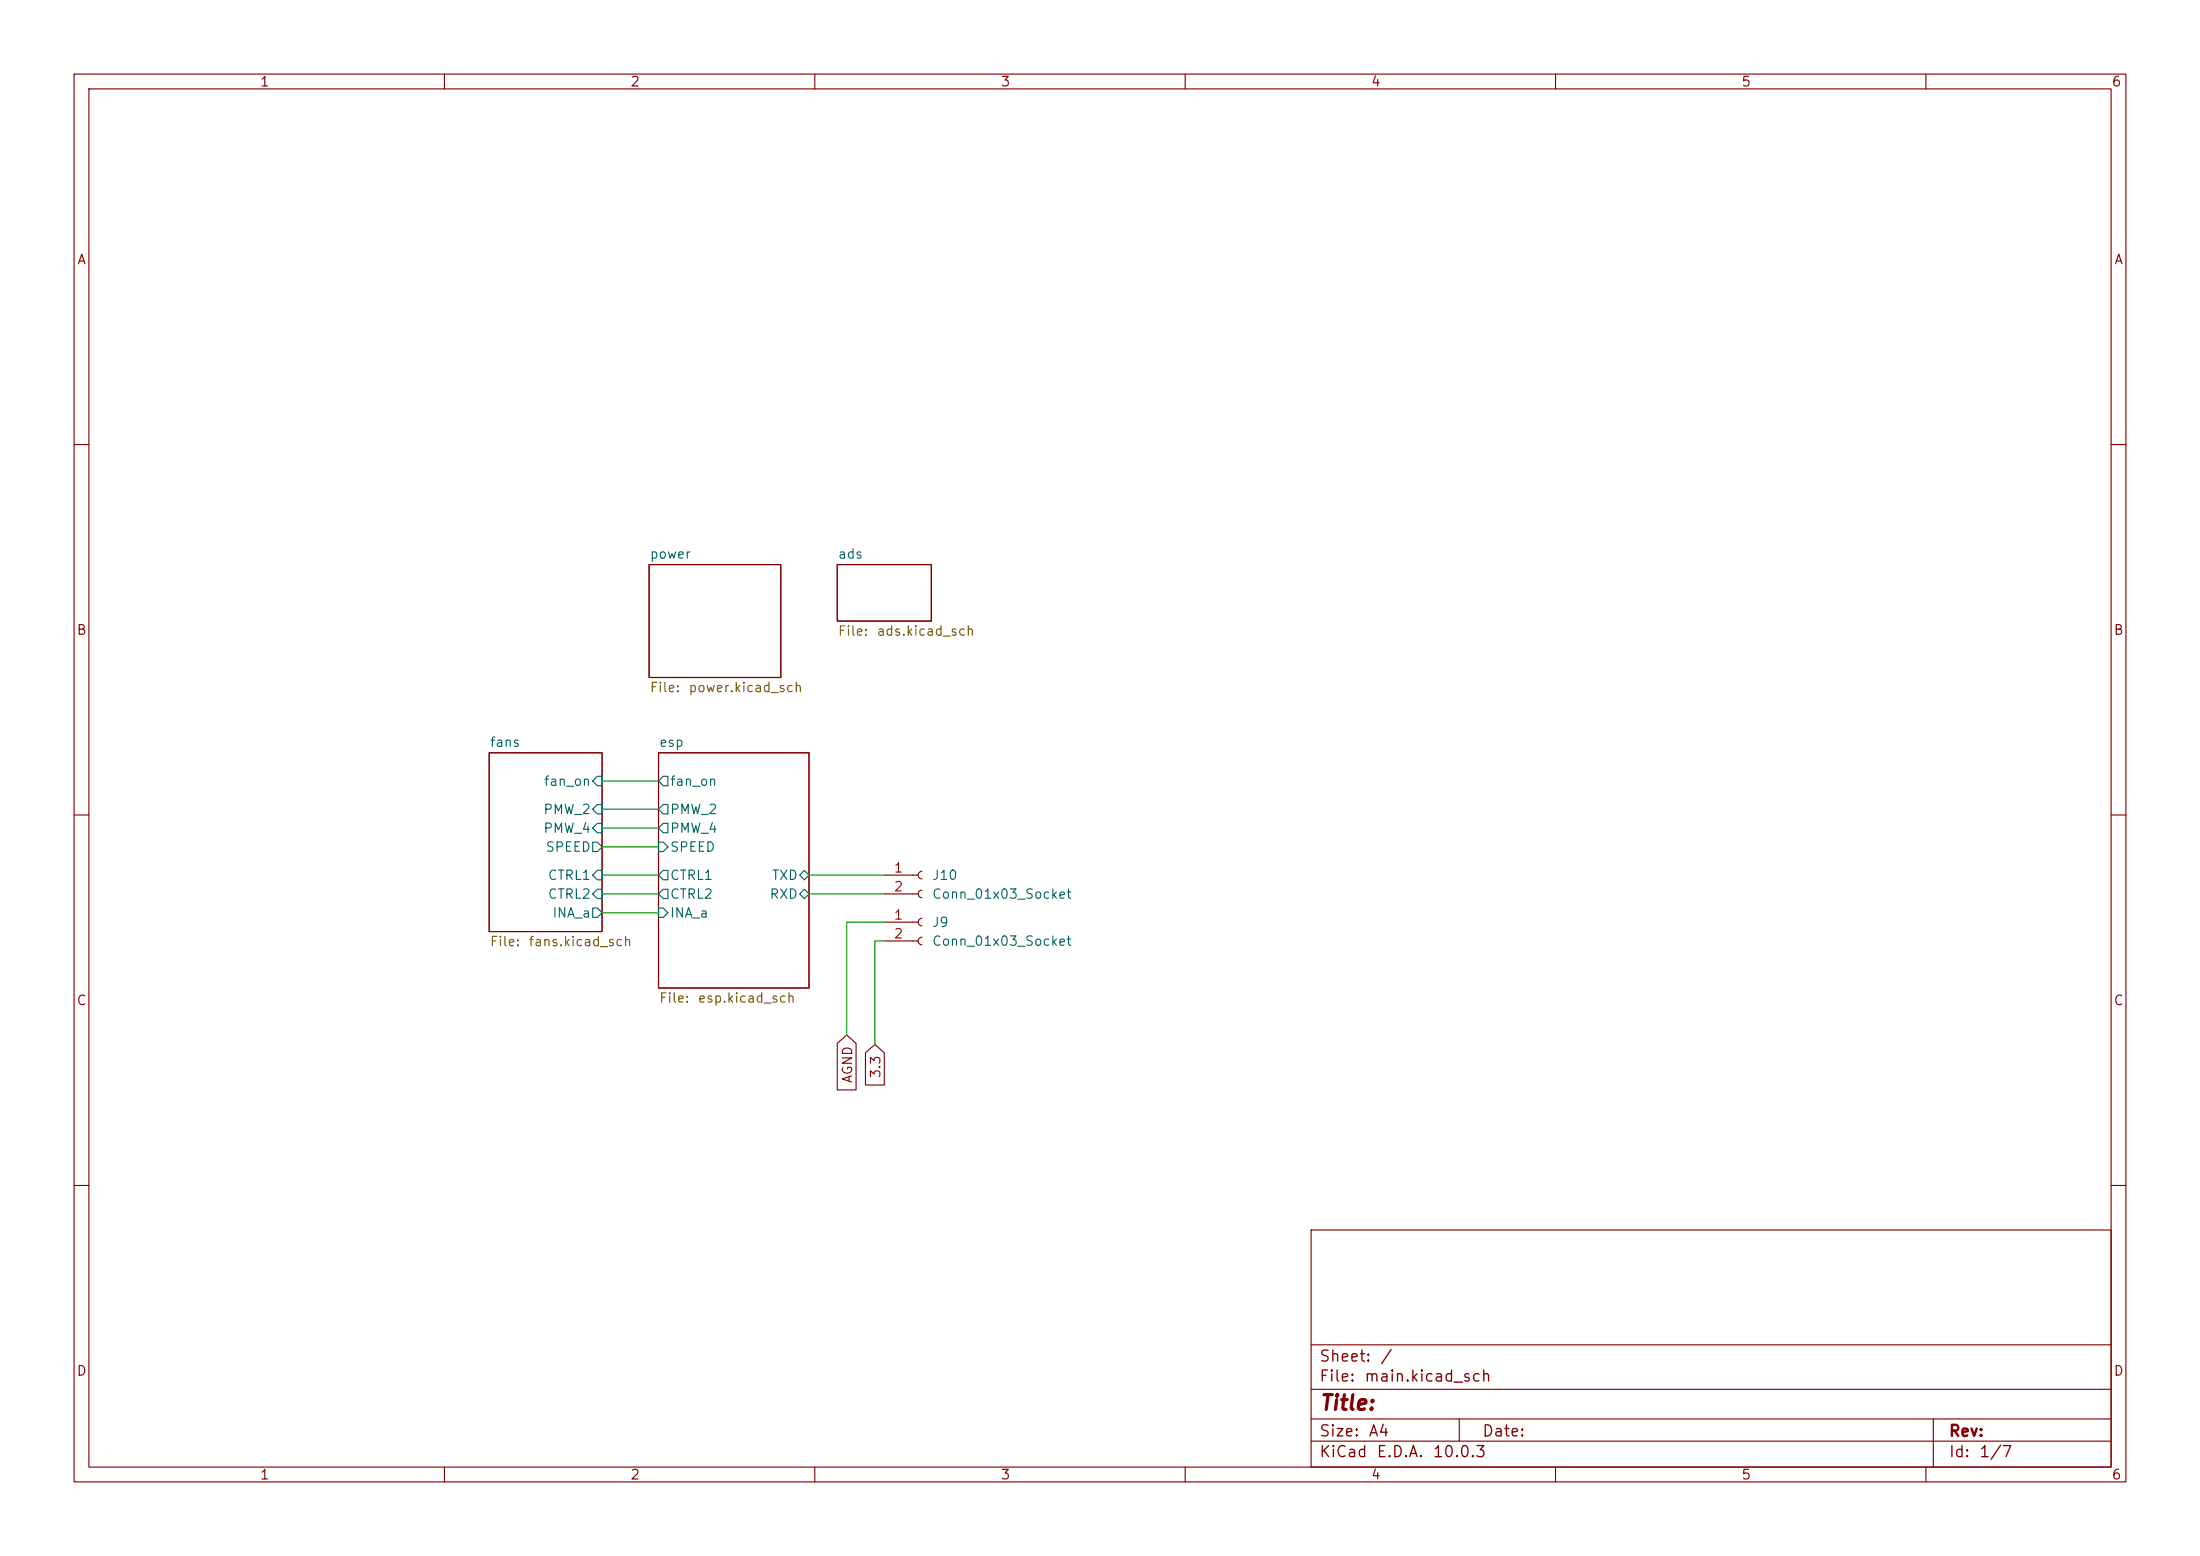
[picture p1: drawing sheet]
(kicad_sch
 (version 20260306)
 (generator "eeschema")
 (generator_version "10.0")
 (paper "A4")
 (lib_symbols
  (symbol "Connector:Conn_01x02_Socket"
   (pin_names
    (offset 1.016) (hide yes)) (exclude_from_sim no) (in_bom yes) (on_board yes)
   (in_pos_files yes)
   (duplicate_pin_numbers_are_jumpers no)
   (property "Reference" "J" (at 0 2.54 0) (show_name no) (do_not_autoplace no) (effects (font (size 1.27 1.27))))
   (property "Value" "Conn_01x02_Socket" (at 0 -5.08 0) (show_name no) (do_not_autoplace no) (effects (font (size 1.27 1.27))))
   (property "Footprint" "" (at 0 0 0) (show_name no) (do_not_autoplace no) (hide yes) (effects (font (size 1.27 1.27))))
   (property "Datasheet" "" (at 0 0 0) (show_name no) (do_not_autoplace no) (hide yes) (effects (font (size 1.27 1.27))))
   (property "Description" "Generic connector, single row, 01x02, script generated" (at 0 0 0) (show_name no) (do_not_autoplace no) (hide yes) (effects (font (size 1.27 1.27))))
   (property "ki_locked" "" (at 0 0 0) (show_name no) (do_not_autoplace no) (effects (font (size 1.27 1.27))))
   (symbol "Conn_01x02_Socket_1_1"
    (polyline (pts (xy -1.27 0) (xy -0.508 0)) (stroke (width 0.1524) (type default)) (fill (type none)))
    (polyline (pts (xy -1.27 -2.54) (xy -0.508 -2.54)) (stroke (width 0.1524) (type default)) (fill (type none)))
    (arc (start 0 -0.508) (mid -0.5058 0) (end 0 0.508) (stroke (width 0.1524) (type default)) (fill (type none)))
    (arc (start 0 -3.048) (mid -0.5058 -2.54) (end 0 -2.032) (stroke (width 0.1524) (type default)) (fill (type none)))
    (pin passive line (at -5.08 0 0) (length 3.81) (name "Pin_1" (effects (font (size 1.27 1.27)))) (number "1" (effects (font (size 1.27 1.27)))))
    (pin passive line (at -5.08 -2.54 0) (length 3.81) (name "Pin_2" (effects (font (size 1.27 1.27)))) (number "2" (effects (font (size 1.27 1.27))))))
   (embedded_fonts no)))
 (wire
  (pts (xy 118.11 140.97) (xy 118.11 127))
  (stroke (width 0) (type default)))
 (wire
  (pts (xy 81.28 120.65) (xy 88.9 120.65))
  (stroke (width 0) (type default)))
 (wire
  (pts (xy 88.9 105.41) (xy 81.28 105.41))
  (stroke (width 0) (type default)))
 (wire
  (pts (xy 114.3 124.46) (xy 119.38 124.46))
  (stroke (width 0) (type default)))
 (wire
  (pts (xy 81.28 111.76) (xy 88.9 111.76))
  (stroke (width 0) (type default)))
 (wire
  (pts (xy 118.11 127) (xy 119.38 127))
  (stroke (width 0) (type default)))
 (wire
  (pts (xy 109.22 118.11) (xy 119.38 118.11))
  (stroke (width 0) (type default)))
 (wire
  (pts (xy 81.28 109.22) (xy 88.9 109.22))
  (stroke (width 0) (type default)))
 (wire
  (pts (xy 114.3 139.7) (xy 114.3 124.46))
  (stroke (width 0) (type default)))
 (wire
  (pts (xy 81.28 123.19) (xy 88.9 123.19))
  (stroke (width 0) (type default)))
 (wire
  (pts (xy 81.28 114.3) (xy 88.9 114.3))
  (stroke (width 0) (type default)))
 (wire
  (pts (xy 81.28 118.11) (xy 88.9 118.11))
  (stroke (width 0) (type default)))
 (wire
  (pts (xy 109.22 120.65) (xy 119.38 120.65))
  (stroke (width 0) (type default)))
 (global_label "3.3"
  (shape input)
  (at 118.11 140.97 270)
  (fields_autoplaced yes)
  (effects (font (size 1.27 1.27)) (justify right))
  (property "Intersheetrefs" "${INTERSHEET_REFS}" (at 118.11 146.979 90) (hide yes) (show_name no) (do_not_autoplace no) (effects (font (size 1.27 1.27)) (justify right))))
 (global_label "AGND"
  (shape input)
  (at 114.3 139.7 270)
  (fields_autoplaced yes)
  (effects (font (size 1.27 1.27)) (justify right))
  (property "Intersheetrefs" "${INTERSHEET_REFS}" (at 114.3 147.6443 90) (hide yes) (show_name no) (do_not_autoplace no) (effects (font (size 1.27 1.27)) (justify right))))
 (symbol
  (lib_id "Connector:Conn_01x02_Socket")
  (at 124.46 124.46 0)
  (unit 1)
  (body_style 1)
  (exclude_from_sim no)
  (in_bom yes)
  (on_board yes)
  (in_pos_files yes)
  (dnp no)
  (fields_autoplaced yes)
  (property "Reference" "J9" (at 125.73 124.4599 0) (show_name no) (do_not_autoplace no) (effects (font (size 1.27 1.27)) (justify left)))
  (property "Value" "Conn_01x03_Socket" (at 125.73 126.9999 0) (show_name no) (do_not_autoplace no) (effects (font (size 1.27 1.27)) (justify left)))
  (property "Footprint" "Connector_PinHeader_2.54mm:PinHeader_1x02_P2.54mm_Vertical" (at 124.46 124.46 0) (hide yes) (show_name no) (do_not_autoplace no) (effects (font (size 1.27 1.27))))
  (property "Datasheet" "" (at 124.46 124.46 0) (hide yes) (show_name no) (do_not_autoplace no) (effects (font (size 1.27 1.27))))
  (property "Description" "Generic connector, single row, 01x02, script generated" (at 124.46 124.46 0) (hide yes) (show_name no) (do_not_autoplace no) (effects (font (size 1.27 1.27))))
  (pin "1")
  (pin "2"))
 (symbol
  (lib_id "Connector:Conn_01x02_Socket")
  (at 124.46 118.11 0)
  (unit 1)
  (body_style 1)
  (exclude_from_sim no)
  (in_bom yes)
  (on_board yes)
  (in_pos_files yes)
  (dnp no)
  (fields_autoplaced yes)
  (property "Reference" "J10" (at 125.73 118.1099 0) (show_name no) (do_not_autoplace no) (effects (font (size 1.27 1.27)) (justify left)))
  (property "Value" "Conn_01x03_Socket" (at 125.73 120.6499 0) (show_name no) (do_not_autoplace no) (effects (font (size 1.27 1.27)) (justify left)))
  (property "Footprint" "Connector_PinHeader_2.54mm:PinHeader_1x02_P2.54mm_Vertical" (at 124.46 118.11 0) (hide yes) (show_name no) (do_not_autoplace no) (effects (font (size 1.27 1.27))))
  (property "Datasheet" "" (at 124.46 118.11 0) (hide yes) (show_name no) (do_not_autoplace no) (effects (font (size 1.27 1.27))))
  (property "Description" "Generic connector, single row, 01x02, script generated" (at 124.46 118.11 0) (hide yes) (show_name no) (do_not_autoplace no) (effects (font (size 1.27 1.27))))
  (pin "1")
  (pin "2"))
 (sheet
  (at 88.9 101.6)
  (size 20.32 31.75)
  (exclude_from_sim no)
  (in_bom yes)
  (on_board yes)
  (dnp no)
  (fields_autoplaced yes)
  (stroke (width 0.1524) (type solid))
  (fill (color 0 0 0 0))
  (property "Sheetname" "esp" (at 88.9 100.8884 0) (show_name no) (do_not_autoplace no) (effects (font (size 1.27 1.27)) (justify left bottom)))
  (property "Sheetfile" "esp.kicad_sch" (at 88.9 133.9346 0) (show_name no) (do_not_autoplace no) (effects (font (size 1.27 1.27)) (justify left top)))
  (pin "PMW_2" output (at 88.9 109.22 180) (effects (font (size 1.27 1.27)) (justify left)))
  (pin "RXD" bidirectional (at 109.22 120.65 0) (effects (font (size 1.27 1.27)) (justify right)))
  (pin "PMW_4" output (at 88.9 111.76 180) (effects (font (size 1.27 1.27)) (justify left)))
  (pin "SPEED" input (at 88.9 114.3 180) (effects (font (size 1.27 1.27)) (justify left)))
  (pin "TXD" bidirectional (at 109.22 118.11 0) (effects (font (size 1.27 1.27)) (justify right)))
  (pin "CTRL1" output (at 88.9 118.11 180) (effects (font (size 1.27 1.27)) (justify left)))
  (pin "CTRL2" output (at 88.9 120.65 180) (effects (font (size 1.27 1.27)) (justify left)))
  (pin "fan_on" output (at 88.9 105.41 180) (effects (font (size 1.27 1.27)) (justify left)))
  (pin "INA_a" input (at 88.9 123.19 180) (effects (font (size 1.27 1.27)) (justify left))))
 (sheet
  (at 66.04 101.6)
  (size 15.24 24.13)
  (exclude_from_sim no)
  (in_bom yes)
  (on_board yes)
  (dnp no)
  (fields_autoplaced yes)
  (stroke (width 0.1524) (type solid))
  (fill (color 0 0 0 0))
  (property "Sheetname" "fans" (at 66.04 100.8884 0) (show_name no) (do_not_autoplace no) (effects (font (size 1.27 1.27)) (justify left bottom)))
  (property "Sheetfile" "fans.kicad_sch" (at 66.04 126.3146 0) (show_name no) (do_not_autoplace no) (effects (font (size 1.27 1.27)) (justify left top)))
  (pin "PMW_2" input (at 81.28 109.22 0) (effects (font (size 1.27 1.27)) (justify right)))
  (pin "PMW_4" input (at 81.28 111.76 0) (effects (font (size 1.27 1.27)) (justify right)))
  (pin "SPEED" output (at 81.28 114.3 0) (effects (font (size 1.27 1.27)) (justify right)))
  (pin "CTRL1" input (at 81.28 118.11 0) (effects (font (size 1.27 1.27)) (justify right)))
  (pin "CTRL2" input (at 81.28 120.65 0) (effects (font (size 1.27 1.27)) (justify right)))
  (pin "fan_on" input (at 81.28 105.41 0) (effects (font (size 1.27 1.27)) (justify right)))
  (pin "INA_a" output (at 81.28 123.19 0) (effects (font (size 1.27 1.27)) (justify right))))
 (sheet
  (at 113.03 76.2)
  (size 12.7 7.62)
  (exclude_from_sim no)
  (in_bom yes)
  (on_board yes)
  (dnp no)
  (fields_autoplaced yes)
  (stroke (width 0.1524) (type solid))
  (fill (color 0 0 0 0))
  (property "Sheetname" "ads" (at 113.03 75.4884 0) (show_name no) (do_not_autoplace no) (effects (font (size 1.27 1.27)) (justify left bottom)))
  (property "Sheetfile" "ads.kicad_sch" (at 113.03 84.4046 0) (show_name no) (do_not_autoplace no) (effects (font (size 1.27 1.27)) (justify left top))))
 (sheet
  (at 87.63 76.2)
  (size 17.78 15.24)
  (exclude_from_sim no)
  (in_bom yes)
  (on_board yes)
  (dnp no)
  (fields_autoplaced yes)
  (stroke (width 0.1524) (type solid))
  (fill (color 0 0 0 0))
  (property "Sheetname" "power" (at 87.63 75.4884 0) (show_name no) (do_not_autoplace no) (effects (font (size 1.27 1.27)) (justify left bottom)))
  (property "Sheetfile" "power.kicad_sch" (at 87.63 92.0246 0) (show_name no) (do_not_autoplace no) (effects (font (size 1.27 1.27)) (justify left top))))
 (sheet_instances
  (path ""
   (page "1")))
 (embedded_fonts no))
